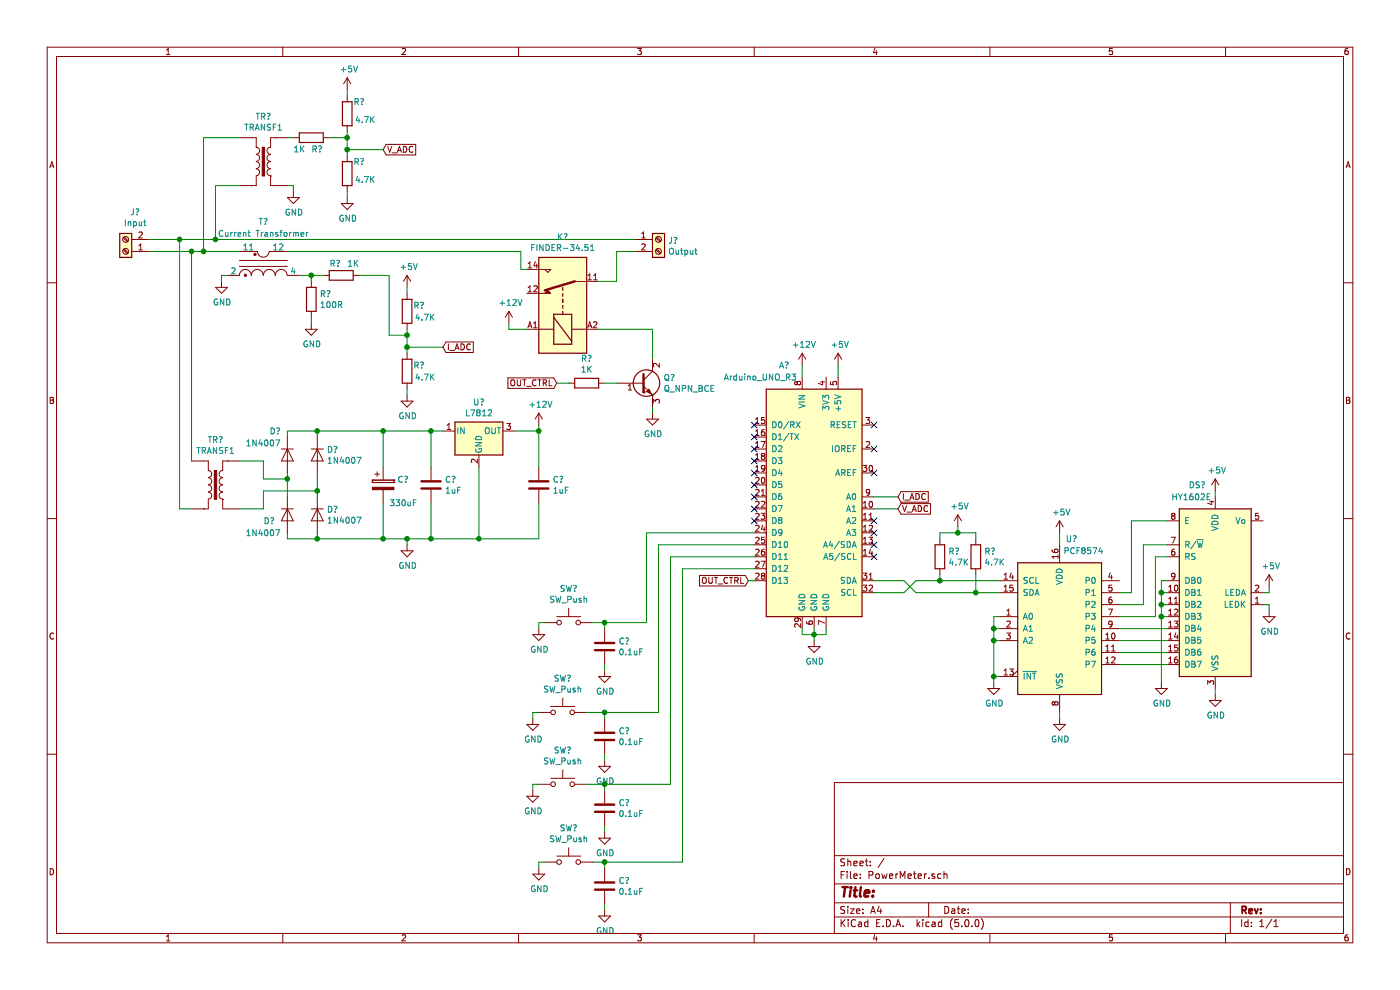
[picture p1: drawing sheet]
EESchema Schematic File Version 4
EELAYER 26 0
EELAYER END
$Descr A4 11693 8268
encoding utf-8
Sheet 1 1
Title ""
Date ""
Rev ""
Comp ""
Comment1 ""
Comment2 ""
Comment3 ""
Comment4 ""
$EndDescr
$Comp
L MCU_Module:Arduino_UNO_R3 A?
U 1 1
P 6800 4150
F 0 "A?" H 6550 5250 50  0000 C CNN
F 1 "Arduino_UNO_R3" H 6350 5150 50  0000 C CNN
F 2 "Module:Arduino_UNO_R3" H 6950 3100 50  0001 L CNN
F 3 "https://www.arduino.cc/en/Main/arduinoBoardUno" H 6600 5200 50  0001 C CNN
	1    6800 4150
	1    0    0    -1  
$EndComp
$Comp
L Interface_Expansion:PCF8574 U?
U 1 1
P 8850 5250
F 0 "U?" H 8950 6000 50  0000 C CNN
F 1 "PCF8574" H 9050 5900 50  0000 C CNN
F 2 "" H 8850 5250 50  0001 C CNN
F 3 "http://www.nxp.com/documents/data_sheet/PCF8574_PCF8574A.pdf" H 8850 5250 50  0001 C CNN
	1    8850 5250
	1    0    0    -1  
$EndComp
$Comp
L Display_Character:HY1602E DS?
U 1 1
P 10150 4950
F 0 "DS?" H 10000 5850 50  0000 C CNN
F 1 "HY1602E" H 9950 5750 50  0000 C CNN
F 2 "Display:HY1602E" H 10150 4050 50  0001 C CIN
F 3 "http://www.icbank.com/data/ICBShop/board/HY1602E.pdf" H 10350 5050 50  0001 C CNN
	1    10150 4950
	1    0    0    -1  
$EndComp
$Comp
L Transformer:CST2010 T?
U 1 1
P 2200 2300
F 0 "T?" H 2200 2750 50  0000 C CNN
F 1 "Current Transformer" H 2200 2650 50  0000 C CNN
F 2 "Transformer_SMD:Transformer_Coilcraft_CST2010" H 2200 2300 50  0001 C CNN
F 3 "https://www.coilcraft.com/pdfs/cst2010.pdf" H 2200 2300 50  0001 C CNN
	1    2200 2300
	1    0    0    -1  
$EndComp
$Comp
L Transformer:TRANSF1 TR?
U 1 1
P 2200 1350
F 0 "TR?" H 2200 1728 50  0000 C CNN
F 1 "TRANSF1" H 2200 1637 50  0000 C CNN
F 2 "" H 2200 1350 50  0001 C CNN
F 3 "" H 2200 1350 50  0001 C CNN
	1    2200 1350
	1    0    0    -1  
$EndComp
$Comp
L Device:R R?
U 1 1
P 2600 2500
F 0 "R?" H 2670 2546 50  0000 L CNN
F 1 "100R" H 2670 2455 50  0000 L CNN
F 2 "" V 2530 2500 50  0001 C CNN
F 3 "~" H 2600 2500 50  0001 C CNN
	1    2600 2500
	1    0    0    -1  
$EndComp
$Comp
L Device:R R?
U 1 1
P 2850 2300
F 0 "R?" V 2750 2250 50  0000 C CNN
F 1 "1K" V 2750 2400 50  0000 C CNN
F 2 "" V 2780 2300 50  0001 C CNN
F 3 "~" H 2850 2300 50  0001 C CNN
	1    2850 2300
	0    1    1    0   
$EndComp
$Comp
L Connector:Screw_Terminal_01x02 J?
U 1 1
P 1050 2100
F 0 "J?" H 970 1775 50  0000 C CNN
F 1 "Input" H 970 1866 50  0000 C CNN
F 2 "" H 1050 2100 50  0001 C CNN
F 3 "~" H 1050 2100 50  0001 C CNN
	1    1050 2100
	-1   0    0    1   
$EndComp
$Comp
L Connector:Screw_Terminal_01x02 J?
U 1 1
P 5500 2000
F 0 "J?" H 5580 1992 50  0000 L CNN
F 1 "Output" H 5580 1901 50  0000 L CNN
F 2 "" H 5500 2000 50  0001 C CNN
F 3 "~" H 5500 2000 50  0001 C CNN
	1    5500 2000
	1    0    0    -1  
$EndComp
Wire Wire Line
	1250 2100 1600 2100
$Comp
L power:GND #PWR?
U 1 1
P 1850 2350
F 0 "#PWR?" H 1850 2100 50  0001 C CNN
F 1 "GND" H 1855 2177 50  0000 C CNN
F 2 "" H 1850 2350 50  0001 C CNN
F 3 "" H 1850 2350 50  0001 C CNN
	1    1850 2350
	1    0    0    -1  
$EndComp
Wire Wire Line
	1850 2350 1850 2300
Wire Wire Line
	1850 2300 1900 2300
Wire Wire Line
	1250 2000 1500 2000
Wire Wire Line
	2000 1550 1800 1550
Wire Wire Line
	1800 1550 1800 2000
Connection ~ 1800 2000
Wire Wire Line
	1800 2000 5300 2000
Wire Wire Line
	2000 1150 1700 1150
Wire Wire Line
	1700 1150 1700 2100
Connection ~ 1700 2100
Wire Wire Line
	1700 2100 2000 2100
$Comp
L power:GND #PWR?
U 1 1
P 2600 2700
F 0 "#PWR?" H 2600 2450 50  0001 C CNN
F 1 "GND" H 2605 2527 50  0000 C CNN
F 2 "" H 2600 2700 50  0001 C CNN
F 3 "" H 2600 2700 50  0001 C CNN
	1    2600 2700
	1    0    0    -1  
$EndComp
Wire Wire Line
	2600 2700 2600 2650
Wire Wire Line
	2500 2300 2600 2300
Wire Wire Line
	2600 2350 2600 2300
Connection ~ 2600 2300
Wire Wire Line
	2600 2300 2700 2300
$Comp
L Device:R R?
U 1 1
P 3400 2600
F 0 "R?" H 3500 2650 50  0000 C CNN
F 1 "4.7K" H 3550 2550 50  0000 C CNN
F 2 "" V 3330 2600 50  0001 C CNN
F 3 "~" H 3400 2600 50  0001 C CNN
	1    3400 2600
	1    0    0    -1  
$EndComp
$Comp
L Device:R R?
U 1 1
P 3400 3100
F 0 "R?" H 3500 3150 50  0000 C CNN
F 1 "4.7K" H 3550 3050 50  0000 C CNN
F 2 "" V 3330 3100 50  0001 C CNN
F 3 "~" H 3400 3100 50  0001 C CNN
	1    3400 3100
	1    0    0    -1  
$EndComp
Wire Wire Line
	3000 2300 3250 2300
Wire Wire Line
	3250 2300 3250 2800
Wire Wire Line
	3250 2800 3400 2800
Wire Wire Line
	3400 2800 3400 2750
Wire Wire Line
	3400 2950 3400 2900
Connection ~ 3400 2800
$Comp
L power:+5V #PWR?
U 1 1
P 3400 2400
F 0 "#PWR?" H 3400 2250 50  0001 C CNN
F 1 "+5V" H 3415 2573 50  0000 C CNN
F 2 "" H 3400 2400 50  0001 C CNN
F 3 "" H 3400 2400 50  0001 C CNN
	1    3400 2400
	1    0    0    -1  
$EndComp
Wire Wire Line
	3400 2400 3400 2450
$Comp
L power:GND #PWR?
U 1 1
P 3400 3300
F 0 "#PWR?" H 3400 3050 50  0001 C CNN
F 1 "GND" H 3405 3127 50  0000 C CNN
F 2 "" H 3400 3300 50  0001 C CNN
F 3 "" H 3400 3300 50  0001 C CNN
	1    3400 3300
	1    0    0    -1  
$EndComp
Wire Wire Line
	3400 3300 3400 3250
Wire Wire Line
	3400 2900 3700 2900
Connection ~ 3400 2900
Wire Wire Line
	3400 2900 3400 2800
Text GLabel 3700 2900 2    50   Input ~ 0
I_ADC
$Comp
L Device:R R?
U 1 1
P 2600 1150
F 0 "R?" V 2500 1100 50  0000 C CNN
F 1 "1K" V 2500 1250 50  0000 C CNN
F 2 "" V 2530 1150 50  0001 C CNN
F 3 "~" H 2600 1150 50  0001 C CNN
	1    2600 1150
	0    -1   -1   0   
$EndComp
$Comp
L power:GND #PWR?
U 1 1
P 2450 1600
F 0 "#PWR?" H 2450 1350 50  0001 C CNN
F 1 "GND" H 2455 1427 50  0000 C CNN
F 2 "" H 2450 1600 50  0001 C CNN
F 3 "" H 2450 1600 50  0001 C CNN
	1    2450 1600
	1    0    0    -1  
$EndComp
Wire Wire Line
	2400 1550 2450 1550
Wire Wire Line
	2450 1550 2450 1600
$Comp
L Device:R R?
U 1 1
P 2900 950
F 0 "R?" H 3000 1050 50  0000 C CNN
F 1 "4.7K" H 3050 900 50  0000 C CNN
F 2 "" V 2830 950 50  0001 C CNN
F 3 "~" H 2900 950 50  0001 C CNN
	1    2900 950 
	1    0    0    -1  
$EndComp
$Comp
L Device:R R?
U 1 1
P 2900 1450
F 0 "R?" H 3000 1550 50  0000 C CNN
F 1 "4.7K" H 3050 1400 50  0000 C CNN
F 2 "" V 2830 1450 50  0001 C CNN
F 3 "~" H 2900 1450 50  0001 C CNN
	1    2900 1450
	1    0    0    -1  
$EndComp
Wire Wire Line
	2900 1300 2900 1250
Wire Wire Line
	2750 1150 2900 1150
Connection ~ 2900 1150
Wire Wire Line
	2900 1150 2900 1100
Wire Wire Line
	2450 1150 2400 1150
$Comp
L power:GND #PWR?
U 1 1
P 2900 1650
F 0 "#PWR?" H 2900 1400 50  0001 C CNN
F 1 "GND" H 2905 1477 50  0000 C CNN
F 2 "" H 2900 1650 50  0001 C CNN
F 3 "" H 2900 1650 50  0001 C CNN
	1    2900 1650
	1    0    0    -1  
$EndComp
Wire Wire Line
	2900 1650 2900 1600
$Comp
L power:+5V #PWR?
U 1 1
P 2900 750
F 0 "#PWR?" H 2900 600 50  0001 C CNN
F 1 "+5V" H 2915 923 50  0000 C CNN
F 2 "" H 2900 750 50  0001 C CNN
F 3 "" H 2900 750 50  0001 C CNN
	1    2900 750 
	1    0    0    -1  
$EndComp
Wire Wire Line
	2900 750  2900 800 
Text GLabel 3200 1250 2    50   Input ~ 0
V_ADC
Wire Wire Line
	3200 1250 2900 1250
Connection ~ 2900 1250
Wire Wire Line
	2900 1250 2900 1150
$Comp
L Transformer:TRANSF1 TR?
U 1 1
P 1800 4050
F 0 "TR?" H 1800 4428 50  0000 C CNN
F 1 "TRANSF1" H 1800 4337 50  0000 C CNN
F 2 "" H 1800 4050 50  0001 C CNN
F 3 "" H 1800 4050 50  0001 C CNN
	1    1800 4050
	1    0    0    -1  
$EndComp
$Comp
L Regulator_Linear:L7812 U?
U 1 1
P 4000 3600
F 0 "U?" H 4000 3842 50  0000 C CNN
F 1 "L7812" H 4000 3751 50  0000 C CNN
F 2 "" H 4025 3450 50  0001 L CIN
F 3 "http://www.st.com/content/ccc/resource/technical/document/datasheet/41/4f/b3/b0/12/d4/47/88/CD00000444.pdf/files/CD00000444.pdf/jcr:content/translations/en.CD00000444.pdf" H 4000 3550 50  0001 C CNN
	1    4000 3600
	1    0    0    -1  
$EndComp
$Comp
L Diode:1N4007 D?
U 1 1
P 2400 4300
F 0 "D?" V 2450 4100 50  0000 L CNN
F 1 "1N4007" V 2550 3950 50  0000 L CNN
F 2 "Diode_THT:D_DO-41_SOD81_P10.16mm_Horizontal" H 2400 4125 50  0001 C CNN
F 3 "http://www.vishay.com/docs/88503/1n4001.pdf" H 2400 4300 50  0001 C CNN
	1    2400 4300
	0    1    1    0   
$EndComp
Wire Wire Line
	1600 3850 1600 2100
Connection ~ 1600 2100
Wire Wire Line
	1600 2100 1700 2100
Wire Wire Line
	1600 4250 1500 4250
Wire Wire Line
	1500 4250 1500 2000
Connection ~ 1500 2000
Wire Wire Line
	1500 2000 1800 2000
$Comp
L Diode:1N4007 D?
U 1 1
P 2650 3800
F 0 "D?" V 2604 3879 50  0000 L CNN
F 1 "1N4007" V 2695 3879 50  0000 L CNN
F 2 "Diode_THT:D_DO-41_SOD81_P10.16mm_Horizontal" H 2650 3625 50  0001 C CNN
F 3 "http://www.vishay.com/docs/88503/1n4001.pdf" H 2650 3800 50  0001 C CNN
	1    2650 3800
	0    1    1    0   
$EndComp
$Comp
L Diode:1N4007 D?
U 1 1
P 2650 4300
F 0 "D?" V 2604 4379 50  0000 L CNN
F 1 "1N4007" V 2695 4379 50  0000 L CNN
F 2 "Diode_THT:D_DO-41_SOD81_P10.16mm_Horizontal" H 2650 4125 50  0001 C CNN
F 3 "http://www.vishay.com/docs/88503/1n4001.pdf" H 2650 4300 50  0001 C CNN
	1    2650 4300
	0    1    1    0   
$EndComp
$Comp
L Diode:1N4007 D?
U 1 1
P 2400 3800
F 0 "D?" V 2200 3650 50  0000 L CNN
F 1 "1N4007" V 2300 3450 50  0000 L CNN
F 2 "Diode_THT:D_DO-41_SOD81_P10.16mm_Horizontal" H 2400 3625 50  0001 C CNN
F 3 "http://www.vishay.com/docs/88503/1n4001.pdf" H 2400 3800 50  0001 C CNN
	1    2400 3800
	0    1    1    0   
$EndComp
Wire Wire Line
	2400 4500 2400 4450
Wire Wire Line
	2400 4500 2650 4500
Wire Wire Line
	2650 4500 2650 4450
Wire Wire Line
	2400 3650 2400 3600
Wire Wire Line
	2400 3600 2650 3600
Wire Wire Line
	2650 3600 2650 3650
Wire Wire Line
	2650 4150 2650 4100
Wire Wire Line
	2400 3950 2400 4000
Wire Wire Line
	2200 4000 2400 4000
Connection ~ 2400 4000
Wire Wire Line
	2400 4000 2400 4150
Wire Wire Line
	2200 4100 2650 4100
Connection ~ 2650 4100
Wire Wire Line
	2650 4100 2650 3950
Wire Wire Line
	2200 4250 2000 4250
Wire Wire Line
	2200 4100 2200 4250
Wire Wire Line
	2200 4000 2200 3850
Wire Wire Line
	2200 3850 2000 3850
$Comp
L Device:CP C?
U 1 1
P 3200 4050
F 0 "C?" H 3318 4096 50  0000 L CNN
F 1 "330uF" H 3250 3900 50  0000 L CNN
F 2 "" H 3238 3900 50  0001 C CNN
F 3 "~" H 3200 4050 50  0001 C CNN
	1    3200 4050
	1    0    0    -1  
$EndComp
Wire Wire Line
	2650 3600 3200 3600
Wire Wire Line
	3200 3600 3200 3900
Connection ~ 2650 3600
Wire Wire Line
	3200 4200 3200 4500
Wire Wire Line
	3200 4500 2650 4500
Connection ~ 2650 4500
$Comp
L Device:C C?
U 1 1
P 3600 4050
F 0 "C?" H 3715 4096 50  0000 L CNN
F 1 "1uF" H 3715 4005 50  0000 L CNN
F 2 "" H 3638 3900 50  0001 C CNN
F 3 "~" H 3600 4050 50  0001 C CNN
	1    3600 4050
	1    0    0    -1  
$EndComp
$Comp
L Device:C C?
U 1 1
P 4500 4050
F 0 "C?" H 4615 4096 50  0000 L CNN
F 1 "1uF" H 4615 4005 50  0000 L CNN
F 2 "" H 4538 3900 50  0001 C CNN
F 3 "~" H 4500 4050 50  0001 C CNN
	1    4500 4050
	1    0    0    -1  
$EndComp
Wire Wire Line
	3200 3600 3600 3600
Connection ~ 3200 3600
Wire Wire Line
	3600 3900 3600 3600
Connection ~ 3600 3600
Wire Wire Line
	3600 3600 3700 3600
Wire Wire Line
	3200 4500 3400 4500
Wire Wire Line
	4500 4500 4500 4200
Connection ~ 3200 4500
Wire Wire Line
	3600 4200 3600 4500
Connection ~ 3600 4500
Wire Wire Line
	3600 4500 4000 4500
Wire Wire Line
	4000 3900 4000 4500
Connection ~ 4000 4500
Wire Wire Line
	4000 4500 4500 4500
Wire Wire Line
	4300 3600 4500 3600
Wire Wire Line
	4500 3600 4500 3900
$Comp
L power:+12V #PWR?
U 1 1
P 4500 3550
F 0 "#PWR?" H 4500 3400 50  0001 C CNN
F 1 "+12V" H 4515 3723 50  0000 C CNN
F 2 "" H 4500 3550 50  0001 C CNN
F 3 "" H 4500 3550 50  0001 C CNN
	1    4500 3550
	1    0    0    -1  
$EndComp
Wire Wire Line
	4500 3550 4500 3600
Connection ~ 4500 3600
$Comp
L power:+12V #PWR?
U 1 1
P 6700 3050
F 0 "#PWR?" H 6700 2900 50  0001 C CNN
F 1 "+12V" H 6715 3223 50  0000 C CNN
F 2 "" H 6700 3050 50  0001 C CNN
F 3 "" H 6700 3050 50  0001 C CNN
	1    6700 3050
	1    0    0    -1  
$EndComp
Wire Wire Line
	6700 3050 6700 3150
$Comp
L power:+5V #PWR?
U 1 1
P 7000 3050
F 0 "#PWR?" H 7000 2900 50  0001 C CNN
F 1 "+5V" H 7015 3223 50  0000 C CNN
F 2 "" H 7000 3050 50  0001 C CNN
F 3 "" H 7000 3050 50  0001 C CNN
	1    7000 3050
	1    0    0    -1  
$EndComp
Wire Wire Line
	7000 3050 7000 3150
Text GLabel 7500 4150 2    50   Input ~ 0
I_ADC
Text GLabel 7500 4250 2    50   Input ~ 0
V_ADC
Wire Wire Line
	7500 4150 7300 4150
Wire Wire Line
	7500 4250 7300 4250
$Comp
L power:GND #PWR?
U 1 1
P 3400 4550
F 0 "#PWR?" H 3400 4300 50  0001 C CNN
F 1 "GND" H 3405 4377 50  0000 C CNN
F 2 "" H 3400 4550 50  0001 C CNN
F 3 "" H 3400 4550 50  0001 C CNN
	1    3400 4550
	1    0    0    -1  
$EndComp
Wire Wire Line
	3400 4550 3400 4500
Connection ~ 3400 4500
Wire Wire Line
	3400 4500 3600 4500
$Comp
L power:GND #PWR?
U 1 1
P 6800 5350
F 0 "#PWR?" H 6800 5100 50  0001 C CNN
F 1 "GND" H 6805 5177 50  0000 C CNN
F 2 "" H 6800 5350 50  0001 C CNN
F 3 "" H 6800 5350 50  0001 C CNN
	1    6800 5350
	1    0    0    -1  
$EndComp
Wire Wire Line
	6700 5250 6700 5300
Wire Wire Line
	6700 5300 6800 5300
Wire Wire Line
	6900 5300 6900 5250
Wire Wire Line
	6800 5250 6800 5300
Connection ~ 6800 5300
Wire Wire Line
	6800 5300 6900 5300
Wire Wire Line
	6800 5300 6800 5350
$Comp
L power:+5V #PWR?
U 1 1
P 8850 4450
F 0 "#PWR?" H 8850 4300 50  0001 C CNN
F 1 "+5V" H 8865 4623 50  0000 C CNN
F 2 "" H 8850 4450 50  0001 C CNN
F 3 "" H 8850 4450 50  0001 C CNN
	1    8850 4450
	1    0    0    -1  
$EndComp
$Comp
L power:GND #PWR?
U 1 1
P 8850 6000
F 0 "#PWR?" H 8850 5750 50  0001 C CNN
F 1 "GND" H 8855 5827 50  0000 C CNN
F 2 "" H 8850 6000 50  0001 C CNN
F 3 "" H 8850 6000 50  0001 C CNN
	1    8850 6000
	1    0    0    -1  
$EndComp
Wire Wire Line
	8850 6000 8850 5950
Wire Wire Line
	8850 4550 8850 4450
Wire Wire Line
	8350 5150 8300 5150
Wire Wire Line
	8300 5150 8300 5250
Wire Wire Line
	8300 5650 8350 5650
Wire Wire Line
	8350 5350 8300 5350
Connection ~ 8300 5350
Wire Wire Line
	8300 5350 8300 5650
Wire Wire Line
	8350 5250 8300 5250
Connection ~ 8300 5250
Wire Wire Line
	8300 5250 8300 5350
$Comp
L power:GND #PWR?
U 1 1
P 8300 5700
F 0 "#PWR?" H 8300 5450 50  0001 C CNN
F 1 "GND" H 8305 5527 50  0000 C CNN
F 2 "" H 8300 5700 50  0001 C CNN
F 3 "" H 8300 5700 50  0001 C CNN
	1    8300 5700
	1    0    0    -1  
$EndComp
Wire Wire Line
	8300 5700 8300 5650
Connection ~ 8300 5650
Wire Wire Line
	9350 5250 9750 5250
Wire Wire Line
	9350 5350 9750 5350
Wire Wire Line
	9350 5450 9750 5450
$Comp
L power:+5V #PWR?
U 1 1
P 10150 4100
F 0 "#PWR?" H 10150 3950 50  0001 C CNN
F 1 "+5V" H 10165 4273 50  0000 C CNN
F 2 "" H 10150 4100 50  0001 C CNN
F 3 "" H 10150 4100 50  0001 C CNN
	1    10150 4100
	1    0    0    -1  
$EndComp
Wire Wire Line
	10150 4100 10150 4150
Wire Wire Line
	9350 5550 9750 5550
Wire Wire Line
	9750 4850 9700 4850
$Comp
L power:GND #PWR?
U 1 1
P 9700 5700
F 0 "#PWR?" H 9700 5450 50  0001 C CNN
F 1 "GND" H 9705 5527 50  0000 C CNN
F 2 "" H 9700 5700 50  0001 C CNN
F 3 "" H 9700 5700 50  0001 C CNN
	1    9700 5700
	1    0    0    -1  
$EndComp
Wire Wire Line
	9700 4850 9700 4950
Wire Wire Line
	9750 4950 9700 4950
Connection ~ 9700 4950
Wire Wire Line
	9700 4950 9700 5050
Wire Wire Line
	9750 5050 9700 5050
Connection ~ 9700 5050
Wire Wire Line
	9700 5050 9700 5150
Wire Wire Line
	9750 5150 9700 5150
Connection ~ 9700 5150
Wire Wire Line
	9700 5150 9700 5700
Wire Wire Line
	9350 5150 9650 5150
Wire Wire Line
	9650 5150 9650 4650
Wire Wire Line
	9650 4650 9750 4650
Wire Wire Line
	9350 5050 9550 5050
Wire Wire Line
	9550 5050 9550 4550
Wire Wire Line
	9550 4550 9750 4550
Wire Wire Line
	9350 4950 9450 4950
Wire Wire Line
	9450 4950 9450 4350
Wire Wire Line
	9450 4350 9750 4350
$Comp
L power:GND #PWR?
U 1 1
P 10600 5100
F 0 "#PWR?" H 10600 4850 50  0001 C CNN
F 1 "GND" H 10605 4927 50  0000 C CNN
F 2 "" H 10600 5100 50  0001 C CNN
F 3 "" H 10600 5100 50  0001 C CNN
	1    10600 5100
	1    0    0    -1  
$EndComp
Wire Wire Line
	10600 5100 10600 5050
Wire Wire Line
	10600 5050 10550 5050
$Comp
L power:GND #PWR?
U 1 1
P 10150 5800
F 0 "#PWR?" H 10150 5550 50  0001 C CNN
F 1 "GND" H 10155 5627 50  0000 C CNN
F 2 "" H 10150 5800 50  0001 C CNN
F 3 "" H 10150 5800 50  0001 C CNN
	1    10150 5800
	1    0    0    -1  
$EndComp
Wire Wire Line
	10150 5800 10150 5750
$Comp
L power:+5V #PWR?
U 1 1
P 10600 4900
F 0 "#PWR?" H 10600 4750 50  0001 C CNN
F 1 "+5V" H 10615 5073 50  0000 C CNN
F 2 "" H 10600 4900 50  0001 C CNN
F 3 "" H 10600 4900 50  0001 C CNN
	1    10600 4900
	1    0    0    -1  
$EndComp
Wire Wire Line
	10600 4900 10600 4950
Wire Wire Line
	10600 4950 10550 4950
Wire Wire Line
	8350 4850 7850 4850
$Comp
L Device:R R?
U 1 1
P 7850 4650
F 0 "R?" H 7920 4696 50  0000 L CNN
F 1 "4.7K" H 7920 4605 50  0000 L CNN
F 2 "" V 7780 4650 50  0001 C CNN
F 3 "~" H 7850 4650 50  0001 C CNN
	1    7850 4650
	1    0    0    -1  
$EndComp
$Comp
L Device:R R?
U 1 1
P 8150 4650
F 0 "R?" H 8220 4696 50  0000 L CNN
F 1 "4.7K" H 8220 4605 50  0000 L CNN
F 2 "" V 8080 4650 50  0001 C CNN
F 3 "~" H 8150 4650 50  0001 C CNN
	1    8150 4650
	1    0    0    -1  
$EndComp
Wire Wire Line
	8150 4800 8150 4950
Wire Wire Line
	8150 4950 8350 4950
Wire Wire Line
	7850 4800 7850 4850
Wire Wire Line
	7850 4500 7850 4450
Wire Wire Line
	7850 4450 8000 4450
Wire Wire Line
	8150 4450 8150 4500
$Comp
L power:+5V #PWR?
U 1 1
P 8000 4400
F 0 "#PWR?" H 8000 4250 50  0001 C CNN
F 1 "+5V" H 8015 4573 50  0000 C CNN
F 2 "" H 8000 4400 50  0001 C CNN
F 3 "" H 8000 4400 50  0001 C CNN
	1    8000 4400
	1    0    0    -1  
$EndComp
Wire Wire Line
	8000 4400 8000 4450
Connection ~ 8000 4450
Wire Wire Line
	8000 4450 8150 4450
$Comp
L Relay:FINDER-34.51 K?
U 1 1
P 4700 2550
F 0 "K?" V 5267 2550 50  0000 C CNN
F 1 "FINDER-34.51" V 5176 2550 50  0000 C CNN
F 2 "Relay_THT:Relay_SPDT_Finder_34.51_Vertical" H 5840 2510 50  0001 C CNN
F 3 "https://gfinder.findernet.com/public/attachments/34/EN/S34USAEN.pdf" H 4700 2550 50  0001 C CNN
	1    4700 2550
	0    -1   -1   0   
$EndComp
Wire Wire Line
	2400 2100 4350 2100
Wire Wire Line
	4350 2100 4350 2250
Wire Wire Line
	4350 2250 4400 2250
Wire Wire Line
	5000 2350 5150 2350
Wire Wire Line
	5150 2350 5150 2100
Wire Wire Line
	5150 2100 5300 2100
$Comp
L Device:Q_NPN_BCE Q?
U 1 1
P 5350 3200
F 0 "Q?" H 5541 3246 50  0000 L CNN
F 1 "Q_NPN_BCE" H 5541 3155 50  0000 L CNN
F 2 "" H 5550 3300 50  0001 C CNN
F 3 "~" H 5350 3200 50  0001 C CNN
	1    5350 3200
	1    0    0    -1  
$EndComp
$Comp
L power:+12V #PWR?
U 1 1
P 4250 2700
F 0 "#PWR?" H 4250 2550 50  0001 C CNN
F 1 "+12V" H 4265 2873 50  0000 C CNN
F 2 "" H 4250 2700 50  0001 C CNN
F 3 "" H 4250 2700 50  0001 C CNN
	1    4250 2700
	1    0    0    -1  
$EndComp
Wire Wire Line
	4250 2700 4250 2750
Wire Wire Line
	4250 2750 4400 2750
$Comp
L Device:R R?
U 1 1
P 4900 3200
F 0 "R?" V 4693 3200 50  0000 C CNN
F 1 "1K" V 4784 3200 50  0000 C CNN
F 2 "" V 4830 3200 50  0001 C CNN
F 3 "~" H 4900 3200 50  0001 C CNN
	1    4900 3200
	0    1    1    0   
$EndComp
Text GLabel 4650 3200 0    50   Input ~ 0
OUT_CTRL
Wire Wire Line
	4650 3200 4750 3200
Wire Wire Line
	5050 3200 5150 3200
Wire Wire Line
	5450 2750 5450 3000
Wire Wire Line
	5000 2750 5450 2750
$Comp
L power:GND #PWR?
U 1 1
P 5450 3450
F 0 "#PWR?" H 5450 3200 50  0001 C CNN
F 1 "GND" H 5455 3277 50  0000 C CNN
F 2 "" H 5450 3450 50  0001 C CNN
F 3 "" H 5450 3450 50  0001 C CNN
	1    5450 3450
	1    0    0    -1  
$EndComp
Wire Wire Line
	5450 3450 5450 3400
Text GLabel 6250 4850 0    50   Input ~ 0
OUT_CTRL
Wire Wire Line
	6250 4850 6300 4850
$Comp
L Switch:SW_Push SW?
U 1 1
P 4750 5200
F 0 "SW?" H 4750 5485 50  0000 C CNN
F 1 "SW_Push" H 4750 5394 50  0000 C CNN
F 2 "" H 4750 5400 50  0001 C CNN
F 3 "" H 4750 5400 50  0001 C CNN
	1    4750 5200
	1    0    0    -1  
$EndComp
$Comp
L Device:C C?
U 1 1
P 5050 5400
F 0 "C?" H 5165 5446 50  0000 L CNN
F 1 "0.1uF" H 5165 5355 50  0000 L CNN
F 2 "" H 5088 5250 50  0001 C CNN
F 3 "~" H 5050 5400 50  0001 C CNN
	1    5050 5400
	1    0    0    -1  
$EndComp
$Comp
L Switch:SW_Push SW?
U 1 1
P 4700 5950
F 0 "SW?" H 4700 6235 50  0000 C CNN
F 1 "SW_Push" H 4700 6144 50  0000 C CNN
F 2 "" H 4700 6150 50  0001 C CNN
F 3 "" H 4700 6150 50  0001 C CNN
	1    4700 5950
	1    0    0    -1  
$EndComp
$Comp
L Device:C C?
U 1 1
P 5050 6150
F 0 "C?" H 5165 6196 50  0000 L CNN
F 1 "0.1uF" H 5165 6105 50  0000 L CNN
F 2 "" H 5088 6000 50  0001 C CNN
F 3 "~" H 5050 6150 50  0001 C CNN
	1    5050 6150
	1    0    0    -1  
$EndComp
$Comp
L Switch:SW_Push SW?
U 1 1
P 4700 6550
F 0 "SW?" H 4700 6835 50  0000 C CNN
F 1 "SW_Push" H 4700 6744 50  0000 C CNN
F 2 "" H 4700 6750 50  0001 C CNN
F 3 "" H 4700 6750 50  0001 C CNN
	1    4700 6550
	1    0    0    -1  
$EndComp
$Comp
L Device:C C?
U 1 1
P 5050 6750
F 0 "C?" H 5165 6796 50  0000 L CNN
F 1 "0.1uF" H 5165 6705 50  0000 L CNN
F 2 "" H 5088 6600 50  0001 C CNN
F 3 "~" H 5050 6750 50  0001 C CNN
	1    5050 6750
	1    0    0    -1  
$EndComp
$Comp
L Switch:SW_Push SW?
U 1 1
P 4750 7200
F 0 "SW?" H 4750 7485 50  0000 C CNN
F 1 "SW_Push" H 4750 7394 50  0000 C CNN
F 2 "" H 4750 7400 50  0001 C CNN
F 3 "" H 4750 7400 50  0001 C CNN
	1    4750 7200
	1    0    0    -1  
$EndComp
$Comp
L Device:C C?
U 1 1
P 5050 7400
F 0 "C?" H 5165 7446 50  0000 L CNN
F 1 "0.1uF" H 5165 7355 50  0000 L CNN
F 2 "" H 5088 7250 50  0001 C CNN
F 3 "~" H 5050 7400 50  0001 C CNN
	1    5050 7400
	1    0    0    -1  
$EndComp
$Comp
L power:GND #PWR?
U 1 1
P 5050 5600
F 0 "#PWR?" H 5050 5350 50  0001 C CNN
F 1 "GND" H 5055 5427 50  0000 C CNN
F 2 "" H 5050 5600 50  0001 C CNN
F 3 "" H 5050 5600 50  0001 C CNN
	1    5050 5600
	1    0    0    -1  
$EndComp
Wire Wire Line
	5050 5600 5050 5550
$Comp
L power:GND #PWR?
U 1 1
P 4500 5250
F 0 "#PWR?" H 4500 5000 50  0001 C CNN
F 1 "GND" H 4505 5077 50  0000 C CNN
F 2 "" H 4500 5250 50  0001 C CNN
F 3 "" H 4500 5250 50  0001 C CNN
	1    4500 5250
	1    0    0    -1  
$EndComp
Wire Wire Line
	4500 5250 4500 5200
Wire Wire Line
	4500 5200 4550 5200
Wire Wire Line
	4950 5200 5050 5200
Wire Wire Line
	5050 5200 5050 5250
Wire Wire Line
	4900 5950 5050 5950
Wire Wire Line
	5050 5950 5050 6000
$Comp
L power:GND #PWR?
U 1 1
P 4450 6000
F 0 "#PWR?" H 4450 5750 50  0001 C CNN
F 1 "GND" H 4455 5827 50  0000 C CNN
F 2 "" H 4450 6000 50  0001 C CNN
F 3 "" H 4450 6000 50  0001 C CNN
	1    4450 6000
	1    0    0    -1  
$EndComp
Wire Wire Line
	4500 5950 4450 5950
Wire Wire Line
	4450 5950 4450 6000
Wire Wire Line
	4900 6550 5050 6550
Wire Wire Line
	5050 6550 5050 6600
$Comp
L power:GND #PWR?
U 1 1
P 5050 6350
F 0 "#PWR?" H 5050 6100 50  0001 C CNN
F 1 "GND" H 5055 6177 50  0000 C CNN
F 2 "" H 5050 6350 50  0001 C CNN
F 3 "" H 5050 6350 50  0001 C CNN
	1    5050 6350
	1    0    0    -1  
$EndComp
Wire Wire Line
	5050 6350 5050 6300
Wire Wire Line
	5050 7250 5050 7200
Wire Wire Line
	5050 7200 4950 7200
$Comp
L power:GND #PWR?
U 1 1
P 5050 6950
F 0 "#PWR?" H 5050 6700 50  0001 C CNN
F 1 "GND" H 5055 6777 50  0000 C CNN
F 2 "" H 5050 6950 50  0001 C CNN
F 3 "" H 5050 6950 50  0001 C CNN
	1    5050 6950
	1    0    0    -1  
$EndComp
Wire Wire Line
	5050 6950 5050 6900
$Comp
L power:GND #PWR?
U 1 1
P 5050 7600
F 0 "#PWR?" H 5050 7350 50  0001 C CNN
F 1 "GND" H 5055 7427 50  0000 C CNN
F 2 "" H 5050 7600 50  0001 C CNN
F 3 "" H 5050 7600 50  0001 C CNN
	1    5050 7600
	1    0    0    -1  
$EndComp
Wire Wire Line
	5050 7600 5050 7550
$Comp
L power:GND #PWR?
U 1 1
P 4450 6600
F 0 "#PWR?" H 4450 6350 50  0001 C CNN
F 1 "GND" H 4455 6427 50  0000 C CNN
F 2 "" H 4450 6600 50  0001 C CNN
F 3 "" H 4450 6600 50  0001 C CNN
	1    4450 6600
	1    0    0    -1  
$EndComp
Wire Wire Line
	4500 6550 4450 6550
Wire Wire Line
	4450 6550 4450 6600
$Comp
L power:GND #PWR?
U 1 1
P 4500 7250
F 0 "#PWR?" H 4500 7000 50  0001 C CNN
F 1 "GND" H 4505 7077 50  0000 C CNN
F 2 "" H 4500 7250 50  0001 C CNN
F 3 "" H 4500 7250 50  0001 C CNN
	1    4500 7250
	1    0    0    -1  
$EndComp
Wire Wire Line
	4550 7200 4500 7200
Wire Wire Line
	4500 7200 4500 7250
Wire Wire Line
	5050 7200 5700 7200
Wire Wire Line
	5700 7200 5700 4750
Wire Wire Line
	5700 4750 6300 4750
Connection ~ 5050 7200
Wire Wire Line
	5050 6550 5600 6550
Wire Wire Line
	5600 6550 5600 4650
Wire Wire Line
	5600 4650 6300 4650
Connection ~ 5050 6550
Wire Wire Line
	5050 5950 5500 5950
Wire Wire Line
	5500 5950 5500 4550
Wire Wire Line
	5500 4550 6300 4550
Connection ~ 5050 5950
Wire Wire Line
	5050 5200 5400 5200
Wire Wire Line
	5400 5200 5400 4450
Wire Wire Line
	5400 4450 6300 4450
Connection ~ 5050 5200
NoConn ~ 7300 3550
NoConn ~ 7300 3750
NoConn ~ 7300 3950
NoConn ~ 7300 4350
NoConn ~ 7300 4450
NoConn ~ 7300 4550
NoConn ~ 7300 4650
NoConn ~ 6300 4350
NoConn ~ 6300 4250
NoConn ~ 6300 4150
NoConn ~ 6300 4050
NoConn ~ 6300 3950
NoConn ~ 6300 3850
NoConn ~ 6300 3750
NoConn ~ 6300 3650
NoConn ~ 6300 3550
Wire Wire Line
	8150 4950 7650 4950
Wire Wire Line
	7650 4950 7550 4850
Connection ~ 8150 4950
Wire Wire Line
	7550 4850 7300 4850
Wire Wire Line
	7300 4950 7550 4950
Wire Wire Line
	7550 4950 7650 4850
Wire Wire Line
	7650 4850 7850 4850
Connection ~ 7850 4850
$EndSCHEMATC
